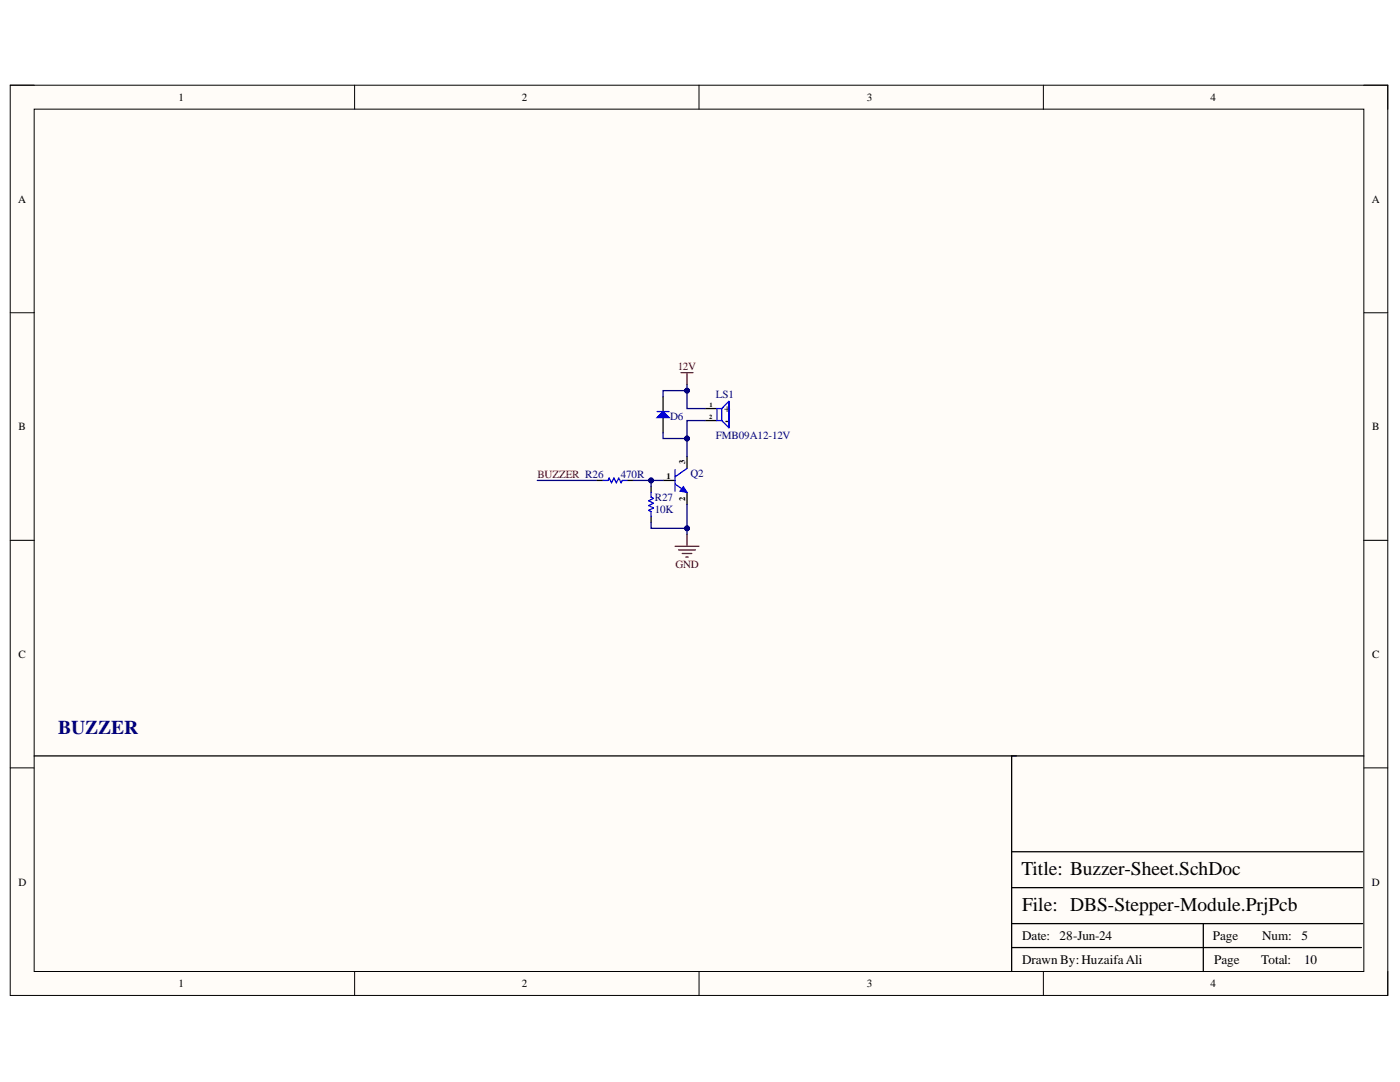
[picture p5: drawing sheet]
<svg xmlns="http://www.w3.org/2000/svg" width="279mm" height="216mm" viewBox="0 0 279 216" stroke-linecap="round" stroke-linejoin="round" font-family="sans-serif">
<path d="M2 17h275v181.6h-275z" fill-rule="evenodd" fill="#fffcf8"/>
<path d="M2 17h275v181.6h-275z" fill="none" stroke="#000" stroke-width=".2"/>
<path d="M6.8 21.8h265.4v172.1h-265.4z" fill-rule="evenodd" fill="#fffcf8"/>
<g fill="none" stroke="#000" stroke-width=".2">
<path d="M2 17h4.8M70.8 17v4.8M139.5 17v4.8M208.2 17v4.8M272.2 17h4.8v4.8M6.8 21.8h265.4v172.1h-265.4zM2 62.4h4.8M272.2 62.4h4.8M2 107.8h4.8M272.2 107.8h4.8M2 153.2h4.8M272.2 153.2h4.8"/>
<path d="M70.8 193.9v4.7M139.5 193.9v4.7M208.2 193.9v4.7M277 193.9v4.7"/>
</g>
<path d="M132.3 95.9h2.4M137.1 91.1v2.4M137.1 98.3v2.3M140.7 81.5h2.4M140.7 83.9h2.4M272.2 150.8h-70.3v43.1M201.9 177.1h70M201.9 170h70M201.9 189.1h69.8M201.9 184.3h70M240.1 184.3v9.6" fill="none" stroke="#000" stroke-width=".25"/>
<path d="M134.7 96.6l2.4 1.7M134.7 93.7v4.3M137.1 93.5l-2.4 1.6M144 81.5l1.5-1.4v5.3l-1.5-1.5M144 81.5h-.9v2.4h.9M144 81.5v2.4" fill="none" stroke="#00f" stroke-width=".25"/>
<path d="M134.7 109h4.8M135.4 109.7h3.4M136.2 110.4h1.9M136.9 111.2h.4M137.1 106.6v2.4" fill="none" stroke="#800000" stroke-width=".25"/>
<path d="M136.4 97.1l.7 1.2-1.4-.3z" fill="#00f"/>
<path d="M136.4 97.1l.7 1.2-1.4-.3z" fill="none" stroke="#00f" stroke-width=".2"/>
<path d="M132.3 79.1v3M129.9 97.1v1.2M132.3 83.3v3M129.9 103v1.2" fill="none" stroke="#000" stroke-width=".25"/>
<path d="M129.9 98.3v.9l.5 .2-.9 .5 .9 .5-.9 .5 .9 .5-.9 .4 .4 .3v.9" fill="none" stroke="#00f" stroke-width=".25"/>
<path d="M131.1 83.3l1.2-1.2 1.2 1.2z" fill="#00f"/>
<path d="M131.1 83.3l1.2-1.2 1.2 1.2zM131.1 82.1h2.4" fill="none" stroke="#00f" stroke-width=".25"/>
<path d="M135.9 74.4h2.4M137.1 74.4v2.3" fill="none" stroke="#800000" stroke-width=".25"/>
<path d="M129.9 104.2v1.2h7.2" fill="none" stroke="#000080" stroke-width=".25"/>
<circle cx="137.1" cy="105.4" r=".48" fill="#000080"/>
<circle cx="137.1" cy="105.4" r=".48" fill="none" stroke="#000080" stroke-width=".2"/>
<path d="M129.9 95.9v1.2" fill="none" stroke="#000080" stroke-width=".25"/>
<circle cx="129.9" cy="95.9" r=".48" fill="#000080"/>
<circle cx="129.9" cy="95.9" r=".48" fill="none" stroke="#000080" stroke-width=".2"/>
<path d="M107.2 95.9h12M137.1 100.6v6" fill="none" stroke="#000080" stroke-width=".25"/>
<circle cx="137.1" cy="105.4" r=".48" fill="#000080"/>
<circle cx="137.1" cy="105.4" r=".48" fill="none" stroke="#000080" stroke-width=".2"/>
<path d="M140.7 83.9h-3.6v7.2" fill="none" stroke="#000080" stroke-width=".25"/>
<circle cx="137.1" cy="87.5" r=".48" fill="#000080"/>
<circle cx="137.1" cy="87.5" r=".48" fill="none" stroke="#000080" stroke-width=".2"/>
<path d="M137.1 77.9v3.6h3.6" fill="none" stroke="#000080" stroke-width=".25"/>
<circle cx="137.1" cy="77.9" r=".48" fill="#000080"/>
<circle cx="137.1" cy="77.9" r=".48" fill="none" stroke="#000080" stroke-width=".2"/>
<path d="M137.1 76.7v1.2h-4.8v1.2" fill="none" stroke="#000080" stroke-width=".25"/>
<circle cx="137.1" cy="77.9" r=".48" fill="#000080"/>
<circle cx="137.1" cy="77.9" r=".48" fill="none" stroke="#000080" stroke-width=".2"/>
<path d="M132.3 86.3v1.2h4.8" fill="none" stroke="#000080" stroke-width=".25"/>
<circle cx="137.1" cy="87.5" r=".48" fill="#000080"/>
<circle cx="137.1" cy="87.5" r=".48" fill="none" stroke="#000080" stroke-width=".2"/>
<path d="M119.2 95.9h1.2M125.2 95.9h1.1M6.8 150.8h196.1" fill="none" stroke="#000" stroke-width=".25"/>
<path d="M120.4 95.9h.9l.3-.5 .4 .9 .5-.9 .5 .9 .5-.9 .5 .9 .2-.4h1" fill="none" stroke="#00f" stroke-width=".25"/>
<path d="M126.3 95.9h6" fill="none" stroke="#000080" stroke-width=".25"/>
<circle cx="129.9" cy="95.9" r=".48" fill="#000080"/>
<circle cx="129.9" cy="95.9" r=".48" fill="none" stroke="#000080" stroke-width=".2"/>
<text font-size="3.9" fill="#000080" x="11.6" y="146.5">BUZZER</text>
<g font-size="3.9">
<text x="203.8" y="174.6">Title: Buzzer-Sheet.SchDoc</text>
<text x="204" y="181.8">File: DBS-Stepper-Module.PrjPcb</text>
</g>
<g font-size="2.6">
<text x="204" y="187.6">Date:</text>
<text x="211.5" y="187.6">28-Jun-24</text>
<text x="242.1" y="187.6">Page</text>
<text x="251.9" y="187.6">Num:</text>
<text x="259.7" y="187.6">5</text>
<text x="204" y="192.4">Drawn By: HuzaifaAli</text>
<text x="242.3" y="192.4">Page</text>
<text x="251.7" y="192.4">Total:</text>
<text x="260.3" y="192.4">10</text>
</g>
<g font-size="2.2">
<text x="35.6" y="20.1">1</text>
<text x="104.1" y="20.1">2</text>
<text x="173" y="20.1">3</text>
<text x="241.6" y="20.1">4</text>
<text x="3.6" y="40.4">A</text>
<text x="273.8" y="40.4">A</text>
<text x="144.5" y="82.3">+</text>
<text x="3.7" y="85.8">B</text>
<text x="144.7" y="84.6">-</text>
<text x="273.9" y="85.8">B</text>
<text x="3.7" y="131.3">C</text>
<text x="273.9" y="131.3">C</text>
<text x="3.7" y="176.7">D</text>
<text x="273.8" y="176.7">D</text>
<text x="35.6" y="197">1</text>
<text x="104.1" y="197">2</text>
<text x="173" y="197">3</text>
<text x="241.6" y="197">4</text>
</g>
<g font-size="2.2" fill="#800000">
<text x="135.2" y="73.9">12V</text>
<text x="107.2" y="95.5">BUZZER R26</text>
<text x="134.8" y="113.4">GND</text>
</g>
<g font-size="2.2" fill="#000080">
<text x="133.7" y="83.8">D6</text>
<text x="142.9" y="79.4">LS1</text>
<text x="142.9" y="87.5">FMB09A12-12V</text>
<text x="123.9" y="95.5">470R</text>
<text x="137.8" y="95.2">Q2</text>
<text x="130.7" y="100">R27</text>
<text x="130.7" y="102.4">10K</text>
</g>
<g font-size="1.7">
<text x="133" y="95.6">1</text>
<text x="136.8" y="92.5" transform="rotate(-90 136.8 92.5)">3</text>
<text x="136.8" y="100" transform="rotate(-90 136.8 100)">2</text>
</g>
<g font-size="1.3">
<text x="141.5" y="83.6">2</text>
<text x="141.6" y="81.3">1</text>
</g>
</svg>
